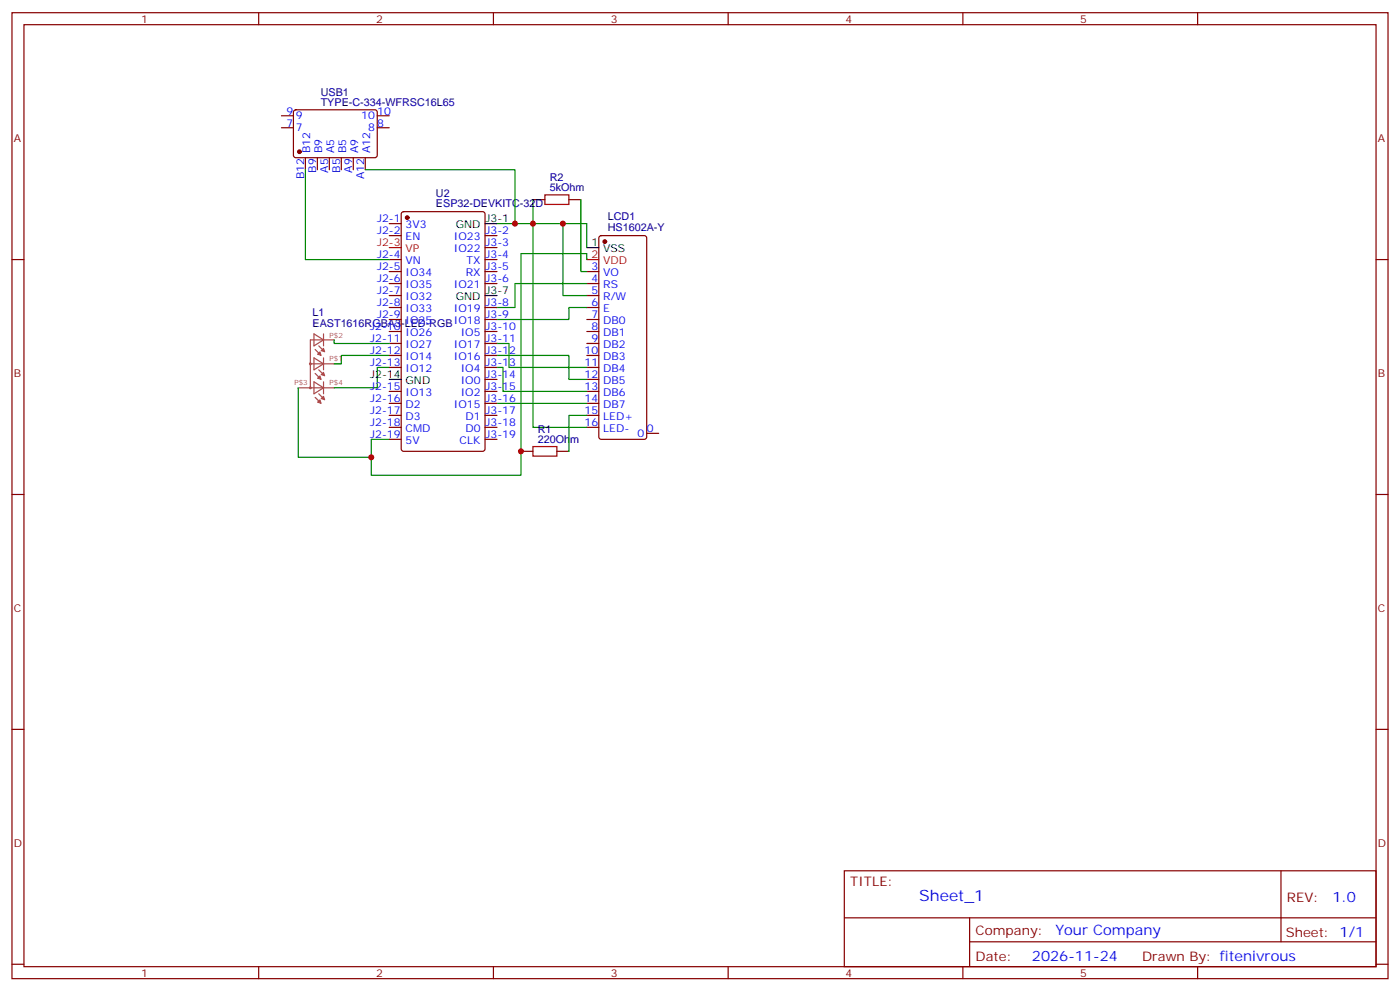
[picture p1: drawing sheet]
<svg xmlns="http://www.w3.org/2000/svg" width="412mm" height="292mm" viewBox="0 0 412 292" stroke-linecap="round" stroke-linejoin="round" font-family="sans-serif">
<g fill="none" stroke="#870000" stroke-width=".35">
<path d="M3.5 3.7h405.4v284.4h-405.4zM7.1 7.3h398.2v277.3h-398.2zM76.2 3.7v3.6M145.3 3.7v3.6M214.5 3.7v3.6M283.6 3.7v3.6M352.8 3.7v3.6M82.9 37.6h3.5M82.9 34.1h3.5M86.7 32.5l.4-.2 23.6 .1 .4 .6v13l-.7 .4h-23.5l-.5-.7v-12.7zM111.1 37.6h3.6M111.1 34.1h3.6"/>
<path d="M90 46.4v3.6M93.5 46.4v3.6M97 46.4v3.6M100.5 46.4v3.6M104.1 46.4v3.6M107.6 46.4v3.6M157 58.8h3.5M167.6 58.8h3.5M3.5 76.4h3.6M114.7 76.4h3.5M114.7 79.9h3.5M114.7 65.8h3.5"/>
<path d="M114.7 69.4h3.5M118.4 62.5l.5-.2h23.3l.6 .4 .1 69.5-.5 .6-23.5 .1-.7-.5v-69.4zM142.9 76.4h3.5M142.9 79.9h3.5M142.9 69.4h3.5M142.9 72.9h3.5M172.9 79.9h3.5M176.6 69.6l.5-.2h12.7l.6 .4 .1 58.8-.2 .5-.5 .2h-12.7l-.5-.2-.2-.5v-58.5zM405.3 76.4h3.6M114.7 83.5h3.5M114.7 87h3.5M114.7 90.5h3.5"/>
<path d="M114.7 94.1h3.5M114.7 97.6h3.5M142.9 83.5h3.5M142.9 90.5h3.5M142.9 94.1h3.5M142.9 97.6h3.5M172.9 83.5h3.5M172.9 87h3.5M172.9 90.5h3.5M172.9 94.1h3.5M172.9 97.6h3.5M114.7 101.1h3.5"/>
<path d="M114.7 104.6h3.5M114.7 108.2h3.5M114.7 115.2h3.5M114.7 118.7h3.5M142.9 101.1h3.5M142.9 104.6h3.5M142.9 108.2h3.5M142.9 111.7h3.5M142.9 115.2h3.5M142.9 118.7h3.5M172.9 101.1h3.5M172.9 104.6h3.5"/>
<path d="M172.9 108.2h3.5M172.9 111.7h3.5M172.9 115.2h3.5M172.9 118.7h3.5M114.7 122.3h3.5M114.7 125.8h3.5M114.7 129.3h3.5M142.9 122.3h3.5M142.9 125.8h3.5M142.9 129.3h3.5M153.5 132.9h3.5M164 132.9h3.6"/>
<path d="M172.9 122.3h3.5M172.9 125.8h3.5M190.5 127.6h3.5M3.5 145.6h3.6M405.3 145.6h3.6M3.5 214.7h3.6M405.3 214.7h3.6M248.7 256.3h156.6v28.3h-156.6zM377.3 256.4v20.8M248.7 270.2h156.5M285.6 277.2h119.6M285.6 270.2v14.1"/>
<path d="M3.5 283.8h3.6M76.2 284.6v3.5M145.3 284.6v3.5M214.5 284.6v3.5M283.6 284.6v3.5M352.8 284.6v3.5M405.3 283.8h3.6"/>
</g>
<g fill="#870000" stroke="#870000" stroke-width=".35">
<circle cx="178.2" cy="71.1" r=".53"/>
<circle cx="119.9" cy="64.1" r=".53"/>
<circle cx="88.2" cy="44.7" r=".53"/>
</g>
<path d="M142.9 65.8h3.5M172.9 72.9h3.5M142.9 87h3.5M114.7 111.7h3.5" fill="none" stroke="#000" stroke-width=".35"/>
<path d="M114.7 72.9h3.5M172.9 76.4h3.5" fill="none" stroke="#f00" stroke-width=".35"/>
<g fill="none" stroke="#008700" stroke-width=".35">
<path d="M90 50v26.4h24.7M107.6 50h44.1v15.8M157 58.8v67h15.9M171.1 58.8v21.1h1.8M146.4 65.8h26.5v7.1M165.8 65.8v21.2h7.1M172.9 76.4v-1.8h-19.4v65.3h-44.1v-10.6h5.3M172.9 83.5h-21.2v7h-5.3M172.9 90.5h-5.3v3.6h-21.2M87.8 114.2v20.4h21.6M98.4 100v1.1h16.3M114.7 108.2h-3.6v6h-12.7"/>
<path d="M114.7 104.6h-14.2v2.5h-2.1M146.4 101.1h3.5v7.1h23M146.4 104.6h21.2v7.1h5.3M146.4 108.2h1.8v7h24.7M146.4 118.7h26.5M172.9 122.3h-5.3v10.6"/>
</g>
<path d="M160.5 57.4h7.1v2.8h-7.1zM157 131.4h7v2.9h-7z" fill="none" stroke="#a10000" stroke-width=".35"/>
<g fill="none" stroke="#a64a4a" stroke-width=".35">
<path d="M92.5 98.3l2.8 1.7-2.8 1.8zM95.3 98.3v3.5M87.8 114.2h7M91.4 107.1h7M91.4 113.9l.3 .3-.3 .2-.2-.2 .2-.3M91.4 106.9l.3 .2-.3 .3-.2-.3 .2-.2M92.5 105.3l2.8 1.8-2.8 1.8zM92.5 112.4l2.8 1.8-2.8 1.7zM92.8 102.9l1.3 1.2M92.8 109.9l1.3 1.3M92.8 117l1.3 1.2M93.9 101.8l1.2 1.2"/>
<path d="M93.9 108.9l1.2 1.2M93.9 115.9l1.2 1.3M95 114.2h3.4M95.3 105.3v3.6M95.3 112.4v3.5M98.4 100h-7v14.2"/>
</g>
<g fill="#a64a4a" stroke="#a64a4a" stroke-width=".29">
<path d="M94.2 103.6l.4 1-1.1-.3z"/>
<path d="M94.6 103.2l.7-.7 .4 1.1z"/>
<path d="M94.2 110.6l.4 1.1-1.1-.4z"/>
<path d="M94.6 110.3l.7-.7 .4 1z"/>
<path d="M94.2 117.7l.4 1-1.1-.3z"/>
<path d="M95.3 116.6l.4 1.1-1.1-.4z"/>
</g>
<g fill="#c00">
<circle cx="157" cy="65.8" r=".88"/>
<circle cx="165.8" cy="65.8" r=".88"/>
<circle cx="153.5" cy="132.9" r=".88"/>
<circle cx="109.4" cy="134.6" r=".88"/>
<circle cx="151.7" cy="65.8" r=".88"/>
</g>
<text font-size="4.6" fill="#00f" x="270.8" y="265.4">Sheet_1</text>
<g font-size="4.2" fill="#00f">
<text x="392.5" y="265.6">1.0</text>
<text x="310.9" y="275.2">Your Company</text>
<text x="304" y="283">2026-11-24</text>
</g>
<g font-size="3.9" fill="#800">
<text x="250.5" y="260.9">TITLE:</text>
<text x="379.1" y="265.6">REV:</text>
<text x="287.4" y="275.1">Company:</text>
<text x="378.7" y="275.7">Sheet: 1/1</text>
<text x="287.4" y="282.8">Date:</text>
<text x="336.4" y="282.9">Drawn By: fitenivrous</text>
</g>
<g font-size="3.2" fill="#800">
<text x="41.6" y="6.7">1</text>
<text x="110.8" y="6.7">2</text>
<text x="179.9" y="6.7">3</text>
<text x="249.1" y="6.7">4</text>
<text x="318.2" y="6.7">5</text>
<text x="4.1" y="41.8">A</text>
<text x="405.9" y="41.8">A</text>
<text x="4.1" y="111">B</text>
<text x="405.9" y="111">B</text>
<text x="4.1" y="180.1">C</text>
<text x="405.9" y="180.1">C</text>
<text x="4.1" y="249.3">D</text>
<text x="405.9" y="249.3">D</text>
<text x="41.6" y="287.5">1</text>
<text x="110.8" y="287.5">2</text>
<text x="179.9" y="287.5">3</text>
<text x="249.1" y="287.5">4</text>
<text x="318.2" y="287.5">5</text>
</g>
<g font-size="3.2" fill="#000080">
<text x="94.5" y="28.2">USB1</text>
<text x="94.5" y="31.3">TYPE-C-334-WFRSC16L65</text>
<text x="161.9" y="53.2">R2</text>
<text x="128.4" y="57.9">U2</text>
<text x="161.9" y="56.3">5kOhm</text>
<text x="128.4" y="61.1">ESP32-DEVKITC-32D</text>
<text x="179" y="64.8">LCD1</text>
<text x="179" y="68.1">HS1602A-Y</text>
<text x="92.1" y="93">L1</text>
<text x="92.1" y="96.2">EAST1616RGBA3-LED-RGBIO18</text>
<text x="158.4" y="130.4">220Ohm</text>
<text x="158.4" y="127.3">R1</text>
</g>
<g font-size="3.2" fill="#00f">
<text x="84.4" y="33.7">9</text>
<text x="87.1" y="35.1">9</text>
<text x="106.4" y="35.1">10</text>
<text x="111.1" y="33.7">10</text>
<text x="84.4" y="37.3">7</text>
<text x="87.1" y="38.7">7</text>
<text x="108.4" y="38.7">8</text>
<text x="111.1" y="37.3">8</text>
<text x="91.4" y="45.1" transform="rotate(-90 91.4 45.1)">B12</text>
<text x="94.9" y="45.1" transform="rotate(-90 94.9 45.1)">B9</text>
<text x="98.4" y="45.1" transform="rotate(-90 98.4 45.1)">A5</text>
<text x="102" y="45.1" transform="rotate(-90 102 45.1)">B5</text>
<text x="105.5" y="45.1" transform="rotate(-90 105.5 45.1)">A9</text>
<text x="109" y="45.1" transform="rotate(-90 109 45.1)">A12</text>
<text x="89.6" y="52.8" transform="rotate(-90 89.6 52.8)">B12</text>
<text x="93.1" y="50.8" transform="rotate(-90 93.1 50.8)">B9</text>
<text x="96.7" y="50.8" transform="rotate(-90 96.7 50.8)">A5</text>
<text x="100.2" y="50.8" transform="rotate(-90 100.2 50.8)">B5</text>
<text x="103.7" y="50.8" transform="rotate(-90 103.7 50.8)">A9</text>
<text x="107.2" y="52.8" transform="rotate(-90 107.2 52.8)">A12</text>
<text x="111.1" y="65.5">J2-1</text>
<text x="111.1" y="69">J2-2</text>
<text x="119.5" y="67.2">3V3</text>
<text x="119.5" y="70.8">EN</text>
<text x="133.7" y="70.8">IO23</text>
<text x="143.1" y="69">J3-2</text>
<text x="111.1" y="76.1">J2-4</text>
<text x="119.5" y="77.8">VN</text>
<text x="133.7" y="74.3">IO22</text>
<text x="137.4" y="77.8">TX</text>
<text x="143.1" y="72.5">J3-3</text>
<text x="143.1" y="76.1">J3-4</text>
<text x="111.1" y="79.6">J2-5</text>
<text x="111.1" y="83.1">J2-6</text>
<text x="119.5" y="81.4">IO34</text>
<text x="137.2" y="81.4">RX</text>
<text x="143.1" y="79.6">J3-5</text>
<text x="143.1" y="83.1">J3-6</text>
<text x="174.2" y="79.6">3</text>
<text x="174.2" y="83.1">4</text>
<text x="177.7" y="81.4">VO</text>
<text x="111.1" y="86.6">J2-7</text>
<text x="119.5" y="84.9">IO35</text>
<text x="119.5" y="88.4">IO32</text>
<text x="133.7" y="84.9">IO21</text>
<text x="174.2" y="86.6">5</text>
<text x="177.7" y="84.9">RS</text>
<text x="177.7" y="88.4">R/W</text>
<text x="111.1" y="90.2">J2-8</text>
<text x="111.1" y="93.7">J2-9</text>
<text x="119.5" y="91.9">IO33</text>
<text x="119.5" y="95.5">IO25</text>
<text x="133.7" y="91.9">IO19</text>
<text x="143.1" y="90.2">J3-8</text>
<text x="143.1" y="93.7">J3-9</text>
<text x="174.2" y="90.2">6</text>
<text x="174.2" y="93.7">7</text>
<text x="177.7" y="91.9">E</text>
<text x="177.7" y="95.5">DB0</text>
<text x="109.1" y="97.2">J2-10</text>
<text x="109.1" y="100.8">J2-11</text>
<text x="119.5" y="99">IO26</text>
<text x="135.7" y="99">IO5</text>
<text x="143.1" y="97.2">J3-10</text>
<text x="143.1" y="100.8">J3-11</text>
<text x="174.2" y="97.2">8</text>
<text x="174.2" y="100.8">9</text>
<text x="177.7" y="99">DB1</text>
<text x="109.1" y="104.3">J2-12</text>
<text x="109.1" y="107.8">J2-13</text>
<text x="119.5" y="102.5">IO27</text>
<text x="119.5" y="106">IO14</text>
<text x="133.7" y="102.5">IO17</text>
<text x="133.7" y="106">IO16</text>
<text x="143.1" y="104.3">J3-12</text>
<text x="143.1" y="107.8">J3-13</text>
<text x="172.2" y="104.3">10</text>
<text x="172.2" y="107.8">11</text>
<text x="177.7" y="102.5">DB2</text>
<text x="177.7" y="106">DB3</text>
<text x="119.5" y="109.6">IO12</text>
<text x="135.7" y="109.6">IO4</text>
<text x="135.7" y="113.1">IO0</text>
<text x="143.1" y="111.3">J3-14</text>
<text x="172.2" y="111.3">12</text>
<text x="177.7" y="109.6">DB4</text>
<text x="177.7" y="113.1">DB5</text>
<text x="109.1" y="114.9">J2-15</text>
<text x="109.1" y="118.4">J2-16</text>
<text x="119.5" y="116.6">IO13</text>
<text x="135.7" y="116.6">IO2</text>
<text x="143.1" y="114.9">J3-15</text>
<text x="143.1" y="118.4">J3-16</text>
<text x="172.2" y="114.9">13</text>
<text x="172.2" y="118.4">14</text>
<text x="177.7" y="116.6">DB6</text>
<text x="109.1" y="121.9">J2-17</text>
<text x="109.1" y="125.4">J2-18</text>
<text x="119.5" y="120.2">D2</text>
<text x="119.5" y="123.7">D3</text>
<text x="133.7" y="120.2">IO15</text>
<text x="137.1" y="123.7">D1</text>
<text x="143.1" y="121.9">J3-17</text>
<text x="143.1" y="125.4">J3-18</text>
<text x="172.2" y="121.9">15</text>
<text x="172.2" y="125.4">16</text>
<text x="177.7" y="120.2">DB7</text>
<text x="177.7" y="123.7">LED+</text>
<text x="109.1" y="129">J2-19</text>
<text x="119.5" y="127.2">CMD</text>
<text x="119.5" y="130.7">5V</text>
<text x="135.4" y="130.7">CLK</text>
<text x="137.1" y="127.2">D0</text>
<text x="143.1" y="129">J3-19</text>
<text x="177.7" y="127.2">LED-</text>
<text x="187.8" y="128.6">0</text>
<text x="190.5" y="127.2">0</text>
</g>
<g font-size="3.2">
<text x="143.1" y="65.5">J3-1</text>
<text x="134.3" y="67.2">GND</text>
<text x="174.2" y="72.5">1</text>
<text x="177.7" y="74.3">VSS</text>
<text x="134.3" y="88.4">GND</text>
<text x="143.1" y="86.6">J3-7</text>
<text x="109.1" y="111.3">J2-14</text>
<text x="119.5" y="113.1">GND</text>
</g>
<g font-size="3.2" fill="#f00">
<text x="111.1" y="72.5">J2-3</text>
<text x="119.5" y="74.3">VP</text>
<text x="174.2" y="76.1">2</text>
<text x="177.7" y="77.8">VDD</text>
</g>
<g font-size="2.1" fill="#a54b4b">
<text x="97.1" y="99.4">P$2</text>
<text x="97.1" y="106.4">P$1</text>
<text x="86.7" y="113.5">P$3</text>
<text x="97.1" y="113.5">P$4</text>
</g>
</svg>
